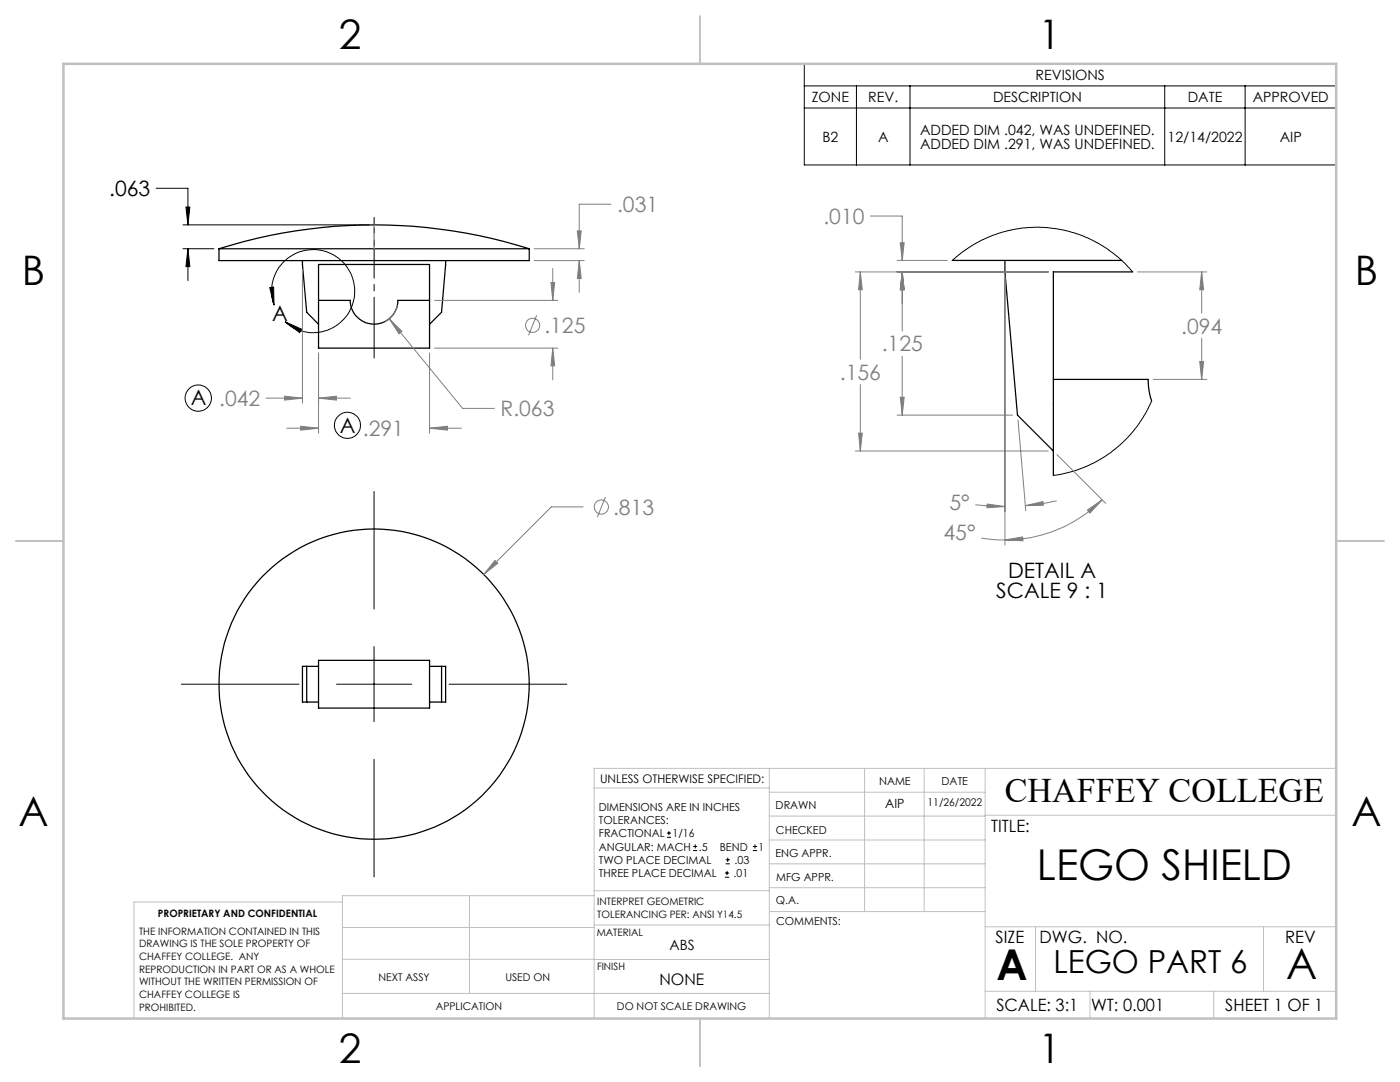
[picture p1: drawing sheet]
<svg xmlns="http://www.w3.org/2000/svg" width="279mm" height="216mm" viewBox="0 0 279 216" stroke-linecap="round" stroke-linejoin="round" font-family="sans-serif">
<g fill="none" stroke="#000" stroke-width=".25">
<path d="M43.7 49.6a103 103 0 0 1 61.9 0M43.7 49.6h61.9M43.7 49.6v2.4h61.9v-2.4M60.4 52l.8 10.3 2.4 2.4M63.6 52.8h22.1v16.7h-22.1zM63.6 59.9h6.3a4.8 4.8 0 0 0 4.7 4.8 4.8 4.8 0 0 0 4.8-4.8h6.3M88.9 52l-.8 10.3-2.4 2.4M190 52h33.9M200.6 52v2.3l2.5 28.5 7.1 7.2M226.1 54.3h-15.9v40.6M210.2 75.7h18.9l.2 2.4 .5 1.9M61.2 133v7.1"/>
<path d="M63.6 131.8h22.1v9.5h-22.1zM63.6 133h-3.2v7.1h3.2M85.7 133h3.2v7.1h-3.2M88.1 133v7.1"/>
<circle cx="74.7" cy="136.5" r="31"/>
</g>
<g fill="none" stroke="#000" stroke-width=".2">
<path d="M160.5 12.7h106.2v20.2h-106.2zM160.5 17.1h106.2M170.9 17.1v15.8M181.6 17.1v15.8M232.4 17.1v15.8M248.5 17.1v15.8M31.2 37.6h6.3v7.3M160.5 21.6h106.2M36.5 44.9h37.2M36.5 49.6h6.2M37.1 41.3h.8l-.4 3.6zM37.5 49.6l.4 3.6h-.8z"/>
<path d="M37.5 49.6v6.4M53.8 57.4l.8-.1 .1 3.6zM190 52l1.9-1.6 2-1.4 2.1-1.1 2.2-1 2.9-.9 2.6-.5 3-.2 2.1 .1 2.1 .2 2.6 .6 2.6 .9 1.9 .8 2.1 1.2 2.2 1.5 2.1 1.9 1.7 1.8M54.7 60.9a8.3 8.3 0 0 1 7.9-11.1 8.3 8.3 0 0 1 7.6 11.3 8.3 8.3 0 0 1-13.3 3.1M56.9 64.2l3.3 1.5-.4 .7zM74.6 98.1v23.4M229.8 80l-1.3 2.7-1.7 2.5-2.8 3.1-2.2 1.9-3.1 1.9-1.9 1-2.8 1-3.8 .8M36.2 136.5h23.5M67.2 136.5h15M74.6 129v15M89.6 136.5h23.5M74.6 151.5v23.5"/>
<path d="M133.1 167.1h.8M133.1 166.2h.8M133.5 165.8v.9M138.3 169.7h.8M138.3 168.9h.8M138.7 168.5v.8M144.7 175h.8M144.7 174.2h.8M144.8 172.4h.9M144.8 171.6h.9M145.1 173.8v.8M145.2 171.1v.9"/>
<path d="M150.2 169.7h.9M150.2 168.9h.9M150.7 168.5v.8"/>
<circle cx="39.6" cy="79.4" r="2.63"/>
<circle cx="69.3" cy="84.9" r="2.6"/>
</g>
<g fill="none" stroke="#808080" stroke-width=".2">
<path d="M60.4 53.8v26.6M86.7 59.9h24.6M106.6 52h10M106.6 49.6h10M110 56.4h.7l-.4 3.5zM110.3 53.6v6.3M115.2 46.1h.8l-.4 3.5zM115.6 52l.4 3.6h-.8zM115.6 52v6.3M122 40.7h-6.4v8.9M170.7 54.3h38.5M171.7 54.3l.4 3.5h-.8z"/>
<path d="M171.7 54.3v17.4M173.7 43.1h6.4v8.9M179 52h10.1M179.7 48.4h.7l-.3 3.6zM180.1 54.3l.3 3.5h-.7zM180.1 54.3v11.7M200.6 55.3v53.5M227 54.3h13.8M239.8 54.3l.4 3.5h-.8zM239.8 54.3v8.2M53.1 79.4h7.3M56.8 79.1l3.6 .3-3.6 .4z"/>
<path d="M63.6 79.4l3.5-.3v.7zM63.6 70.4v16M63.6 79.4h6.3M77.7 63.6l2.5 2.5-.6 .5zM77.7 63.6l14.6 17.9h6.4M79.3 60.9a4.8 4.8 0 0 1-2.5 3.2M85.7 70.4v16M86.7 69.5h24.6M107.1 62.9l-1.6 4M110.3 69.5l.4 3.5h-.7zM110.3 69.5v6.3M171.7 76.7v13.3"/>
<path d="M179.7 79.3h.7l-.3 3.5zM180.1 71.1v11.7M230.2 75.7h10.6M239.4 72.1h.8l-.4 3.6zM239.8 67.5v8.2M57.2 85.4h6.4M60 85.1l3.6 .3-3.6 .4zM85.7 85.4l3.6-.3v.7zM85.7 85.4h6.4M120.8 99.2l-1.6 4M170.7 90h38.5M171.3 86.4h.8l-.4 3.6z"/>
<path d="M179 82.8h23.1M203.2 83.8l1.5 18.1M210.9 99.9l-3.9 .7-2.4 .3M210.9 90.7l9.8 9.7M220 99.7a27.5 27.5 0 0 1-19.4 8M98.8 111.8l.5 .6-2.7 2.2zM116.4 101.1h-6.4l-13.4 13.5M194.7 100.7l2.9 .3 3 .1M195.9 107.4l2.3 .3h2.4M197 100.6l3.6 .5-3.6 .2zM200.6 107.7l3.5-.6 .1 .8zM204.6 100.9l3.5-.8 .1 .7z"/>
<path d="M217 101.8l3-2.1-2.5 2.7z"/>
<circle cx="106.3" cy="64.9" r="1.41"/>
<circle cx="120" cy="101.2" r="1.42"/>
</g>
<path d="M74.7 43.4v28" fill="none" stroke="#000" stroke-width=".2" stroke-dasharray="15.2 1.3 1.3 1.3" stroke-dashoffset="3.1"/>
<path d="M74.7 49.6v-4.7" fill="none" stroke="#c0c0c0" stroke-width=".2" stroke-dasharray="15.2 1.3 1.3 1.3" stroke-dashoffset="14.8"/>
<g fill="none" stroke="#c0c0c0" stroke-width=".2">
<path d="M118.6 157.2h34.9M153.5 153.3v49.9M153.5 158.1h43.1M172.5 153.3v28.6M184.4 153.3v28.6M196.6 153.3v49.9M266.7 153.3h-148.1v49.9M68.3 180h-41.6v23.2M93.7 178.7v19.5M118.6 178.7h-50.3v24.5M118.6 177.7h35M153.5 167.6h43.1"/>
<path d="M153.5 162.8h43.1M153.5 172.4h43.1M153.5 177.1h43.1M196.6 162.7h70.1M68.3 198.2h85.2M68.3 191.4l85.2 .1M68.3 185.1h50.3M118.6 184.6h35M153.6 181.9h43M196.6 197.8h70.1M196.6 184.9h70.1M206.7 184.9v12.9"/>
<path d="M217.5 197.8v5.4M242.2 197.8v5.4M252.2 184.9v12.9"/>
</g>
<path d="M139.7 3.2v9.5M3.1 107.9h9.6M266.7 107.9h9.5M139.7 203.2v9.6" fill="none" stroke="#c0c0c0" stroke-width=".25"/>
<path d="M12.7 12.7h254v190.5h-254z" fill="none" stroke="#c0c0c0" stroke-width=".5"/>
<g fill="#000">
<path d="M37.1 41.3h.8l-.4 3.6zM37.5 49.6l.4 3.6h-.8z"/>
<path d="M56.9 64.2l3.3 1.5-.4 .7zM53.8 57.4l.8-.1 .1 3.6z"/>
</g>
<path d="M98.8 111.8l-2.2 2.8 2.7-2.2zM110 56.4h.7l-.4 3.5zM110.3 69.5l.4 3.5h-.7zM115.6 52l.4 3.6h-.8zM115.2 46.1h.8l-.4 3.5zM77.7 63.6l1.9 3 .6-.5zM60 85.1l3.6 .3-3.6 .4zM85.7 85.4l3.6-.3v.7zM63.6 79.4l3.5-.3v.7zM56.8 79.1l3.6 .3-3.6 .4zM180.1 54.3l.3 3.5h-.7zM179.7 48.4h.7l-.3 3.6zM180.1 54.3l.3 3.5h-.7zM179.7 79.3h.7l-.3 3.5zM171.7 54.3l.4 3.5h-.8zM171.3 86.4h.8l-.4 3.6zM197 100.6l3.6 .5-3.6 .2zM204.6 100.9l3.5-.8 .1 .7zM200.6 107.7l3.5-.6 .1 .8zM217 101.8l3-2.1-2.5 2.7zM239.4 72.1h.8l-.4 3.6zM239.8 54.3l.4 3.5h-.8z" fill="#808080"/>
<g font-size="8.5">
<text x="206.9" y="175.5">LEGO SHIELD</text>
<text x="198.9" y="195.5">A</text>
<text x="256.7" y="195.4">A</text>
</g>
<g font-size="8.1">
<text x="67.6" y="9.7">2</text>
<text x="207.3" y="9.7">1</text>
<text x="4.4" y="57">B</text>
<text x="270.4" y="57">B</text>
<text x="3.7" y="164.9">A</text>
<text x="269.7" y="164.9">A</text>
<text x="67.6" y="212.2">2</text>
<text x="207.3" y="212.2">1</text>
</g>
<text font-size="6.9" x="200.5" y="160.1">CHAFFEY COLLEGE</text>
<text font-size="6.3" x="210.3" y="194.1">LEGO PART 6</text>
<g font-size="4.2">
<text x="21.8" y="39.1">.063</text>
<text x="54.3" y="64.1">A</text>
<text x="38.1" y="80.9">A .042</text>
<text x="67.8" y="86.3">A .291</text>
<text x="198.8" y="119.4">SCALE 9 : 1</text>
<text x="201.2" y="115.2">DETAIL A</text>
</g>
<g font-size="4.2" fill="#808080">
<text x="123.2" y="42.3">.031</text>
<text x="164.3" y="44.7">.010</text>
<text x="108.6" y="66.5">.125</text>
<text x="176" y="70.1">.125</text>
<text x="235.7" y="66.6">.094</text>
<text x="167.6" y="75.8">.156</text>
<text x="99.9" y="83.1">R.063</text>
<text x="189.5" y="101.8">5°</text>
<text x="122.4" y="102.7">.813</text>
<text x="188.3" y="107.8">45°</text>
</g>
<g font-size="3.4">
<text x="197.8" y="166">TITLE:</text>
<text x="198.7" y="188.1">SIZE</text>
<text x="207.5" y="188.1">DWG. NO.</text>
<text x="256.5" y="188.2">REV</text>
<text x="198.8" y="201.7">SCALE: 3:1</text>
<text x="217.7" y="201.8">WT: 0.001</text>
<text x="244.5" y="201.7">SHEET 1 OF 1</text>
</g>
<text font-size="3.2" x="131.6" y="196.6">NONE</text>
<g font-size="2.8">
<text x="206.7" y="16">REVISIONS</text>
<text x="162" y="20.4">ZONE</text>
<text x="173.3" y="20.4">REV.</text>
<text x="198.2" y="20.4">DESCRIPTION</text>
<text x="237" y="20.4">DATE</text>
<text x="250" y="20.4">APPROVED</text>
<text x="164.1" y="28.3">B2</text>
<text x="175.2" y="28.3">A</text>
<text x="183.6" y="26.9">ADDED DIM .042, WAS UNDEFINED.</text>
<text x="183.6" y="29.7">ADDED DIM .291, WAS UNDEFINED.</text>
<text x="233" y="28.3">12/14/2022</text>
<text x="255.4" y="28.3">AIP</text>
<text x="133.6" y="189.5">ABS</text>
</g>
<text font-size="2.5" x="176.7" y="161.3">AIP</text>
<text font-size="2.4" x="119.8" y="156.2">UNLESS OTHERWISE SPECIFIED:</text>
<g font-size="2.2">
<text x="119.5" y="161.8">DIMENSIONS ARE IN INCHES</text>
<text x="154.8" y="161.4">DRAWN</text>
<text x="175.4" y="156.6">NAME</text>
<text x="187.9" y="156.7">DATE</text>
<text x="119.5" y="164.4">TOLERANCES:</text>
<text x="119.5" y="167.1">FRACTIONAL</text>
<text x="134.2" y="167.1">1/16</text>
<text x="154.9" y="166.3">CHECKED</text>
<text x="119.5" y="172.4">TWO PLACE DECIMAL</text>
<text x="119.5" y="169.7">ANGULAR: MACH</text>
<text x="139.5" y="169.7">.5</text>
<text x="143.6" y="169.7">BEND</text>
<text x="146.6" y="172.4">.03</text>
<text x="151.4" y="169.7">1</text>
<text x="154.8" y="171">ENG APPR.</text>
<text x="119.5" y="175">THREE PLACE DECIMAL</text>
<text x="146.4" y="175">.01</text>
<text x="154.9" y="175.7">MFG APPR.</text>
<text x="154.9" y="180.4">Q.A.</text>
<text x="154.9" y="184.6">COMMENTS:</text>
</g>
<g font-size="2.1">
<text x="185.1" y="160.7">11/26/2022</text>
<text x="75.5" y="195.7">NEXT ASSY</text>
<text x="100.9" y="195.7">USED ON</text>
<text x="86.9" y="201.5">APPLICATION</text>
<text x="123.1" y="201.6">DO NOT SCALE DRAWING</text>
</g>
<g font-size="2">
<text x="31.5" y="182.9">PROPRIETARY AND CONFIDENTIAL</text>
<text x="119.2" y="180.6">INTERPRET GEOMETRIC</text>
<text x="119.2" y="183.1">TOLERANCING PER: ANSI Y14.5</text>
<text x="27.8" y="186.5">THE INFORMATION CONTAINED IN THIS</text>
<text x="27.8" y="189">DRAWING IS THE SOLE PROPERTY OF</text>
<text x="27.8" y="191.6">CHAFFEY COLLEGE. ANY</text>
<text x="119.1" y="186.7">MATERIAL</text>
<text x="27.8" y="194.1">REPRODUCTION IN PART OR AS A WHOLE</text>
<text x="27.8" y="196.6">WITHOUT THE WRITTEN PERMISSION OF</text>
<text x="119.1" y="193.5">FINISH</text>
<text x="27.8" y="199.1">CHAFFEY COLLEGE IS</text>
<text x="27.8" y="201.7">PROHIBITED.</text>
</g>
</svg>
